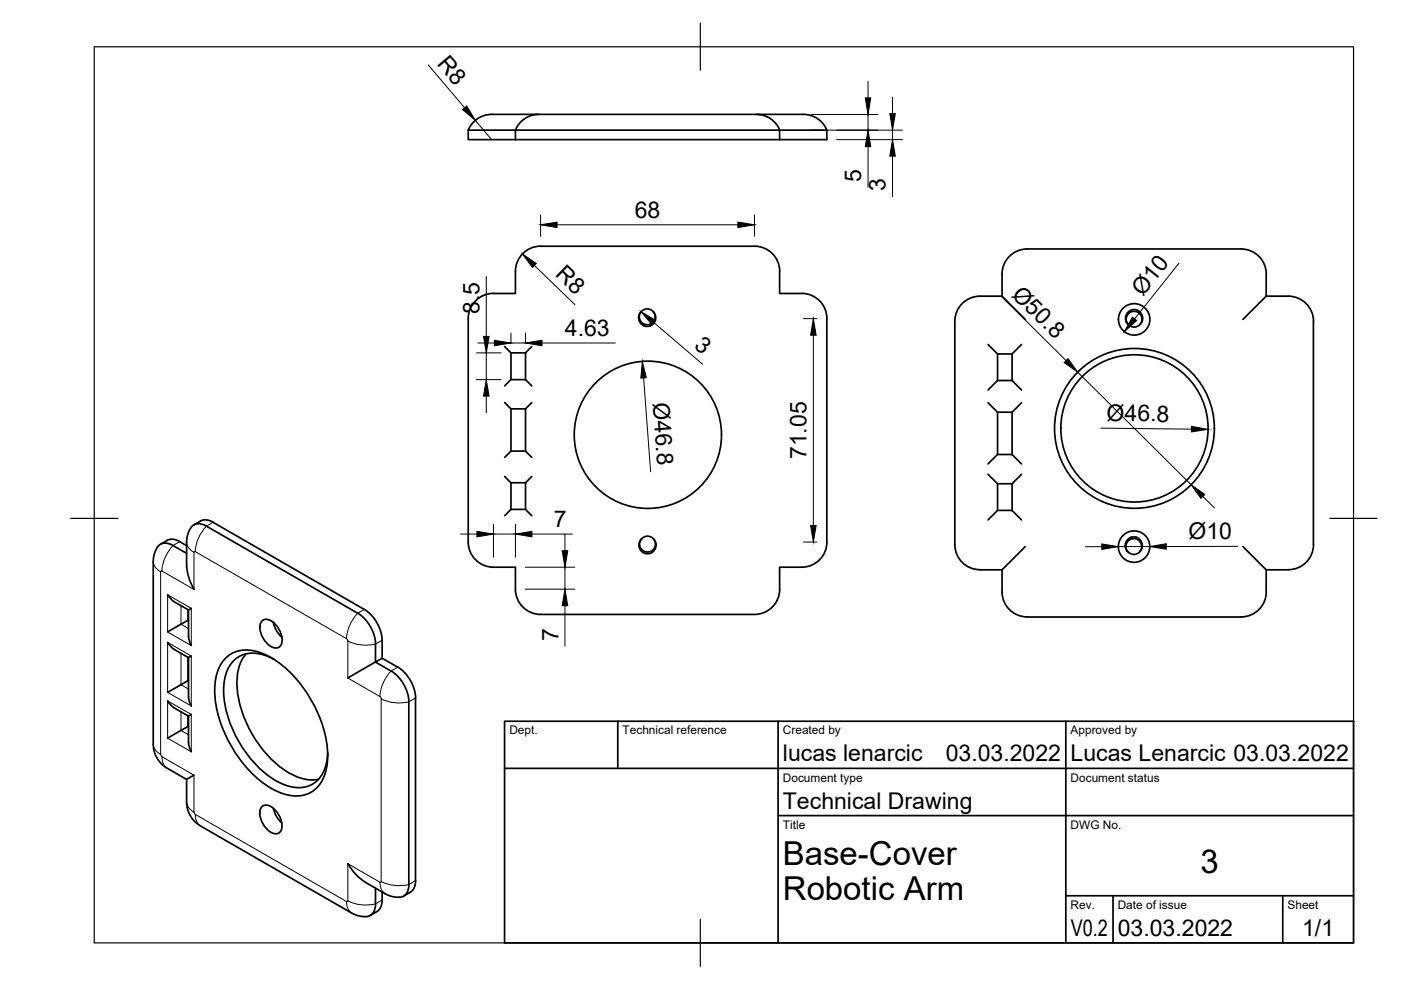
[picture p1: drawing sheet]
<svg xmlns="http://www.w3.org/2000/svg" width="297mm" height="210mm" viewBox="0 0 297 210" stroke-linecap="round" stroke-linejoin="round" font-family="sans-serif">
<!-- layer: Sichtbar -->
<g fill="none" stroke="#000" stroke-width=".36">
<path d="M104.2 24.2h65.8a5.4 5.4 0 0 1 5.3 3.4M104.2 24.2a5.3 5.3 0 0 0-4.9 3.4M114.2 24.2a5.3 5.3 0 0 0-4.9 3.4h56v2M160.4 24.2a5.3 5.3 0 0 1 4.9 3.4M165.3 27.6h10v2h-76v-2h10v2M109.3 57.5v4.7h-4.7a5.3 5.3 0 0 0-5.3 5.3M114.6 52.2h45.4a5.3 5.3 0 0 1 5.3 5.3M114.6 52.2a5.3 5.3 0 0 0-5.3 5.3M165.3 57.5v4.7h4.7a5.3 5.3 0 0 1 5.3 5.3M99.3 67.6v47.3a5.3 5.3 0 0 0 5.3 5.4h4.7v4.6a5.3 5.3 0 0 0 5.3 5.4M107 73.5l1.3 1.3v5.7l-1.3 1.3M108.3 74.8h3.1"/>
<path d="M112.8 73.5l-1.4 1.3v5.7l1.4 1.3M135.9 66.1l-.4 .7-.1 .8 .2 .6 .5 .6a1.6 1.6 0 0 0 1.7 .3l.7-.4 .5-.9v-1l-.5-.7M135.9 66.1l-.4 .9 .2 1 .5 .6 .9 .2 .9-.1 .7-.7 .2-1-.4-.9M136 66.1a1.68 1.68 0 0 1 2.5 0M175.3 67.6v47.3M209.5 73l2 2v5.7l-2 2M211.5 75h3.1v5.7M212.4 62.8l5 4.9M216.6 73l-2 2M239.9 65.7l-.5 .3-.6 .7-.2 1 .2 .7 .4 .4-.4-1.1 .3-1.1 .6-.4 .9-.2 .8 .3 .6 .7 .1 .9-.4 .9M239.9 65.7h1.1M241 65.7l.8 .6 .4 .8v.9l-.5 .8"/>
<path d="M241.7 68.8a1.68 1.68 0 0 1-2.5 0M268.5 62.8l-5 4.9M107 85.4l1.3 1.3v8.9l-1.3 1.4M108.3 95.6h3.1l1.4 1.4M108.3 80.5h3.1M108.3 86.7h3.1M112.8 85.4l-1.4 1.3v8.9M209.5 85.4l2 2M211.5 87.4v9h3.1M211.5 80.7h3.1l2 2M211.5 96.4l-2 2M211.5 87.4h3.1"/>
<path d="M214.6 96.4l2 2M216.6 85.4l-2 2v9M35.4 114.6l-1.4 .8M35.4 114.6a2.66 2.66 0 0 1 2.7 .2M38.1 114.8l1.5 .9M39.6 117.3l-2.9-1.6a2.25 2.25 0 0 0-3.5 .5l-.4 1.1-.3 1.5v39.6l.5 1.9 1.2 1.7 1.1 .8 4.3 2.5M39.6 119.7a10.9 10.9 0 0 0 1.5 5.3M40.4 111.9l-.5 1.2-.3 1.4v5.2M41.1 111.3a3.3 3.3 0 0 1 3.1-1l1 .4 32 18.5a8.4 8.4 0 0 1 3.8 6.5v3.9l3.3 1.8M43.8 111.6l32 18.4a8.4 8.4 0 0 1 3.8 6.5v3.9l-5.9 3.3M43.8 111.5a2.34 2.34 0 0 0-3.3 .4M107 101l1.3 1.4v5.6"/>
<path d="M108.3 102.4h3.1M111.4 108h-3.1l-1.3 1.3M112.8 101l-1.4 1.4v5.6l1.4 1.3M136 114.3l-.4 .6-.1 .8 .1 .6 .5 .7a1.7 1.7 0 0 0 1.7 .3l.8-.5 .5-.9-.1-.8-.4-.8M136 114.3l-.4 .8 .2 1 .6 .7 .8 .2 1-.2 .6-.7 .2-.9-.4-.9M136 114.3a1.68 1.68 0 0 1 2.6 0M175.3 114.9a5.3 5.3 0 0 1-5.3 5.4h-4.7v4.6M202.4 115.5v-47.4a5.3 5.3 0 0 1 5.4-5.3h4.6v-4.7a5.3 5.3 0 0 1 5.4-5.3h45.3a5.3 5.3 0 0 1 5.4 5.3v4.7h4.6a5.3 5.3 0 0 1 5.4 5.3v47.4M202.4 115.5a5.3 5.3 0 0 0 5.4 5.3h4.6v4.7M209.5 110.2l2-2h3.1l2 2M209.5 100.6l2 2v5.6M211.5 102.6h3.1v5.6"/>
<path d="M216.6 100.6l-2 2M217.4 115.9l-5 4.9M239 114.5l.2-.2a1.6 1.6 0 0 1 1.7-.4l.8 .5 .4 .8v1l-.4 .8 .3-.8-.1-1-.6-.7-.7-.3-.9 .1-.8 .8-.2 .9 .4 1-.5-1.1v-.7zM241.7 117a1.68 1.68 0 0 1-2.6 0M263.5 115.9l5 4.9M278.5 115.5a5.4 5.4 0 0 1-5.4 5.3h-4.6v4.7M35.5 126.1l1.1 1.3 3.4 1.9v5.6l.2 1.2 .4 .8M35.5 136.2l1.1 1.3 3.4 1.9v8.3l.2 1.2 .4 .8M40 131.4l-4.5 2.6M40.6 129l-.6 .3M40.6 139.1l-.6 .3M48.2 139.2a7.1 7.1 0 0 1 7.9-.5 24.4 24.4 0 0 1 11.3 12.6 20.1 20.1 0 0 1 1.8 11.9 6.5 6.5 0 0 1-9 5.2 21.9 21.9 0 0 1-11.2-10.2 22 22 0 0 1-3.2-14.8 7.6 7.6 0 0 1 2.4-4.2z"/>
<path d="M52.2 138.6a10.5 10.5 0 0 0-1.8 8.6 24.7 24.7 0 0 0 10.9 16.7 8.9 8.9 0 0 0 6.2 1.3M55.6 131.6a2.18 2.18 0 0 1 2.9 .9 4.4 4.4 0 0 1 1.1 4.3 1.65 1.65 0 0 1-2.7-.1 4.5 4.5 0 0 1-1.6-4.8zM58 132l.6 1.7 1.1 1.4M58 139.7a7.6 7.6 0 0 0-7.5-.4 7.3 7.3 0 0 0-3 5.8 23.8 23.8 0 0 0 7.4 17.6 12.3 12.3 0 0 0 9.2 4.3 6.2 6.2 0 0 0 5.3-6l.1-1.4M81 139.6l-1.4 .8a12.5 12.5 0 0 1 5.2 3.6 8.3 8.3 0 0 1 1.9 4.8M165.3 124.9a5.3 5.3 0 0 1-5.3 5.4h-45.4M212.4 125.5a5.3 5.3 0 0 0 5.4 5.3h45.3a5.4 5.4 0 0 0 5.4-5.3M35.5 148.6l1.1 1.3 3.4 1.9v6l.6 1.6M39.8 154.1l-4.3 2.4M40 153.9l-.2 .1M40 144.2l-4.5 2.6M40.6 151.5l-.6 .3"/>
<path d="M84.3 141.4a8.4 8.4 0 0 1 3.8 6.6v39.3a2.48 2.48 0 0 1-1.1 1.9l-1.4 .8M86.7 148.8v38.7M39.6 165.3v4.9l.2 1.3 .7 1.8 1.1 1.2 33.2 19.2 1 .4 1.8 .2M41.1 164.3l-1.5 .9M55.6 171a2.18 2.18 0 0 1 2.9 .9 4.4 4.4 0 0 1 1.1 4.3 1.65 1.65 0 0 1-2.7-.1 4.5 4.5 0 0 1-1.6-4.8zM58 171.4l.6 1.7 1.1 1.4M73.8 183.1a11.1 11.1 0 0 0 3.7 4l4.6 2.7 2 .4a2.23 2.23 0 0 0 2.6-2.7M79.6 188.3v3.3M79.6 191.6a2.35 2.35 0 0 1-2 2.7M79.9 193.3l-1.4 .8M81 189.1a5.7 5.7 0 0 1-.5 3.6l-.6 .6"/>
<circle cx="240.5" cy="67.7" r="3.3"/>
<circle cx="137.4" cy="92.2" r="15.6"/>
<circle cx="240.5" cy="90.8" r="16.9"/>
<circle cx="240.5" cy="90.8" r="15.6"/>
<circle cx="240.4" cy="115.9" r="3.3"/>
</g>
<!-- layer: Sichtbar schmal -->
<g fill="none" stroke="#000" stroke-width=".21">
<path d="M32.5 119a2.67 2.67 0 0 0 1.6 2.2M38.1 114.8a5.9 5.9 0 0 0-3.1 3.4l-.5 1.5-.2 1.4M39.6 114.9a2.67 2.67 0 0 0 1.5 2.2M41.4 117l32.1 18.4M43.8 111.5a8.4 8.4 0 0 0-2.4 5.4l-.3 .2v7.9l-6.8-3.9M45.2 110.7l-1.4 .9M34.1 121.2v38.7M34.3 121.1l-.2 .1M35.5 126.1l5.1 2.9v7.9l-5.1-2.9zM35.5 136.2l5.1 2.9v10.6l-5.1-2.9zM38.4 138.5v6.7l1.6 .9M38.4 128.4v3.9l1.6 1"/>
<path d="M39.8 129.2v2.3l.2 .1M39.8 139.3v5l.2 .2M73.5 135.4l.3 .5M73.7 135.9v7.9l6.8 3.9M77.2 129.2a5.9 5.9 0 0 0-3.1 3.4l-.5 1.4-.1 1.4M81 135.7a6 6 0 0 1-4.5 1l-1.5-.3-1.3-.5M32.5 157.8a2.67 2.67 0 0 0 1.6 2.2M34.1 159.9l.2 .5M35.5 148.6l5.1 2.9v7.9l-5.1-2.9zM38.4 150.9v4l1.6 .9M39.8 151.7v2.4l.2 .1M80.8 148.1v38.8"/>
<path d="M80.8 148.1a8.4 8.4 0 0 0 5.9 .7M82.9 142.3a8.6 8.6 0 0 0-2.4 5.4l.3 .4M84.3 141.4l-1.4 .9M88.1 148l-1.4 .8M34.3 160.4l6.8 4v7.8l-.4-.3a2.48 2.48 0 0 1-1.1-1.9M34.3 160.4l.1 .6a2.48 2.48 0 0 0 1 1.9M41.1 172.2l.3 .5M42.5 175.1a2.67 2.67 0 0 1-1.1-2.4l32.1 18.4M73.5 191.1v.6a2.48 2.48 0 0 0 1.1 1.9M73.7 191a8.4 8.4 0 0 0 5.9 .6M73.8 191l-.3 .1M80.5 187l-6.8-3.9v7.9"/>
<path d="M80.8 186.9l-.2 .1v.6a2.48 2.48 0 0 0 1.1 1.9M80.8 186.9a8.4 8.4 0 0 0 5.9 .6M81 190.8l-1.4 .8M88.1 186.7l-1.4 .8"/>
</g>
<!-- layer: Border -->
<path d="M20 9.9h267v190h-267zM148.5 4.9v10M15 109.9h10M282 109.9h10M148.5 194.9v10" fill="none" stroke="#000" stroke-width=".25"/>
<!-- layer: TitleBlock -->
<path d="M107 152.9h180v47h-180zM131 152.9v10M165 152.9v47M226 152.9v47M107 162.9h180M165 172.9h122M226 189.9h61M236 189.9v10M272 189.9v10" fill="none" stroke="#000" stroke-width=".36"/>
<!-- layer: Dimensions -->
<g fill="none" stroke="#000" stroke-width=".21">
<path d="M90.8 13.8l7.7 9.1M184 17.3v3.5M100.8 25.5l3.4 4.1M172 24.3h14.1M172 27.6h19.3M177.4 29.6h13.9M184 24.3v3.3M184 31.1v8.6M189.2 20.6v3.5M189.2 27.6v2M189.2 33.1v8.6M103.1 58.6v12.7"/>
<path d="M113.3 56.3l8.6 8.3M114.6 45.6v4.5M118.1 47.7h38.3M160 45.6v4.5M250 55.8l-9.4 11.8M101 74.8h5.2M101.3 72.7h3.5M103.1 74.8v5.7M108.3 70.6v2.1h3.1v-2.1M114.9 72.7h15.6M138.6 68.4l10.4 8.8M170.3 67.6h2.9"/>
<path d="M172.4 71.1v40.3M212.4 62.9l13.6 13.5M228.5 78.9l24 23.9M101 80.5h5.2M103.1 84v3.5M136.5 80.1l1.4 19.9M233.4 90.8l19.2 .2M97.6 113.2h3.5M104.6 111.1v7.1M104.6 113.2h4.7M109.3 111.1v7.1M112.8 113.2h8.5"/>
<path d="M119.8 113.3v3.5M170.3 114.9h2.9M233.6 115.9h-3.5M243.8 115.9h-6.7M255 105.3l2.5 2.4M262.4 115.8l-15.1 .1M111.4 120.3h10.5M111.4 124.9h10.5M119.8 120.3v4.6M119.8 128.4v8.6"/>
</g>
<g fill="#000" stroke="#000" stroke-width=".21">
<path d="M98.1 23.2l.9-.7 1.8 3zM183.5 20.8h1.1l-.6 3.5zM184 27.6l.6 3.5h-1.1zM188.7 24.1h1.1l-.6 3.5zM189.2 29.6l.6 3.5h-1.1zM110.8 53.9l2.9 2-.8 .8zM114.6 47.7l3.5-.6v1.2zM156.4 47.1l3.6 .6-3.6 .6zM102.5 71.3h1.2l-.6 3.5zM104.8 72.2l3.5 .5-3.5 .6zM111.4 72.7l3.5-.5v1.1zM135.9 66.1l3.1 1.8-.8 .9z"/>
<path d="M172.4 67.6l.6 3.5h-1.1zM225.6 76.9l.8-.9 2.1 2.9zM240.1 67.2l.9 .8-2.6 2.3zM103.1 80.5l.6 3.5h-1.2zM136.2 76.6l.8 3.5-1.1 .1zM252.6 90.4l3.5 .6-3.5 .6zM101.1 112.7l3.5 .5-3.5 .6zM109.3 113.2l3.5-.5v1.1zM119.2 116.8h1.2l-.6 3.5zM171.9 111.4h1.1l-.6 3.5zM233.6 115.3l3.5 .6-3.5 .6zM243.8 115.9l3.5-.6v1.2z"/>
<path d="M252.5 102.8l2.9 2-.8 .9zM119.8 124.9l.6 3.5h-1.2z"/>
</g>
<g font-size="7">
<text x="166" y="183.4">Base-Cover</text>
<text x="254.5" y="185.2">3</text>
<text x="166" y="190.9">Robotic Arm</text>
</g>
<g font-size="4.9">
<text x="92.6" y="13.6" transform="rotate(50 92.6 13.6)">R8</text>
<text x="182.6" y="38.5" transform="rotate(-90 182.6 38.5)">5</text>
<text x="187.8" y="40.5" transform="rotate(-90 187.8 40.5)">3</text>
<text x="134.6" y="46.2">68</text>
<text x="117.6" y="58.4" transform="rotate(44 117.6 58.4)">R8</text>
<text x="214.3" y="62.7" transform="rotate(45 214.3 62.7)">Ø50.8</text>
<text x="242.3" y="63" transform="rotate(-51 242.3 63)">Ø10</text>
<text x="101.6" y="66.6" transform="rotate(-90 101.6 66.6)">8.5</text>
<text x="119.8" y="71.3">4.63</text>
<text x="147" y="73.6" transform="rotate(41 147 73.6)">3</text>
<text x="138.4" y="85.4" transform="rotate(86 138.4 85.4)">Ø46.8</text>
<text x="234.6" y="89.3" transform="rotate(1 234.6 89.3)">Ø46.8</text>
<text x="171" y="97.4" transform="rotate(-90 171 97.4)">71.05</text>
<text x="117.5" y="111.8">7</text>
<text x="252" y="114.3">Ø10</text>
<text x="118.4" y="135.8" transform="rotate(-90 118.4 135.8)">7</text>
<text x="166" y="161.4">lucas lenarcic</text>
<text x="200.5" y="161.4">03.03.2022</text>
<text x="227" y="161.4">Lucas Lenarcic 03.03.2022</text>
<text x="166" y="171.4">Technical Drawing</text>
<text x="227" y="198.6">V0.2</text>
<text x="237" y="198.4">03.03.2022</text>
<text x="276.1" y="198.6">1/1</text>
</g>
<g font-size="2.5">
<text x="108" y="155.7">Dept.</text>
<text x="132" y="155.7">Technical reference</text>
<text x="166" y="155.7">Created by</text>
<text x="227" y="155.7">Approved by</text>
<text x="166" y="165.7">Document type</text>
<text x="227" y="165.7">Document status</text>
<text x="166" y="175.7">Title</text>
<text x="227" y="175.7">DWG No.</text>
<text x="227" y="192.7">Rev.</text>
<text x="237" y="192.7">Date of issue</text>
<text x="273" y="192.7">Sheet</text>
</g>
</svg>
